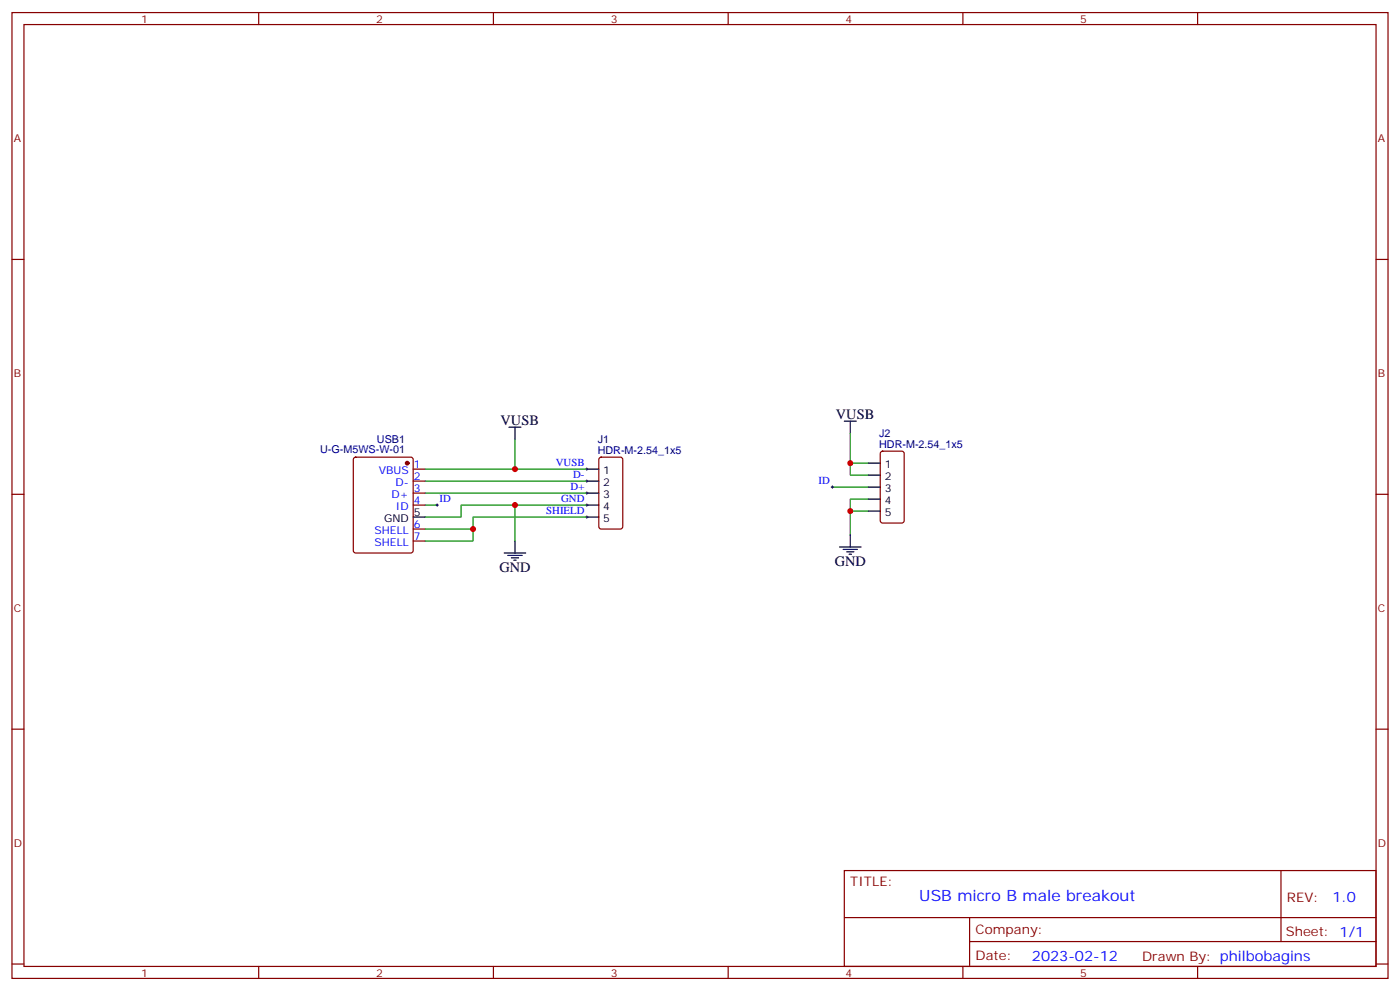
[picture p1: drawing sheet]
<svg xmlns="http://www.w3.org/2000/svg" width="412mm" height="292mm" viewBox="0 0 412 292" stroke-linecap="round" stroke-linejoin="round" font-family="sans-serif">
<g fill="none" stroke="#870000" stroke-width=".35">
<path d="M3.5 3.7h405.4v284.3h-405.4zM7.1 7.2h398.2v277.3h-398.2zM76.2 3.7v3.5M145.3 3.7v3.5M214.5 3.7v3.5M283.6 3.7v3.5M352.8 3.7v3.5M3.5 76.4h3.6M405.3 76.4h3.6M104.3 134.8l.5-.2h16.2l.7 .4v27.1l-.5 .7h-16.4l-.7-.5v-27zM121.7 138.1h3.5M176.6 134.8l.5-.2h5.6l.7 .4v20l-.4 .7-5.9 .1-.7-.5v-20z"/>
<path d="M259.5 133l.5-.2h5.6l.7 .5v20l-.4 .6-5.9 .1-.7-.5v-20zM3.5 145.5h3.6M121.7 141.6h3.5M121.7 145.2h3.5M121.7 148.7h3.5M121.7 155.8h3.5M121.7 159.3h3.5M405.3 145.5h3.6M3.5 214.7h3.6M405.3 214.7h3.6M248.7 256.3h156.6v28.2h-156.6zM377.3 256.3v20.9"/>
<path d="M248.7 270.1h156.5M285.6 277.2h119.6M285.6 270.1v14.2M3.5 283.8h3.6M76.2 284.5v3.5M145.3 284.5v3.5M214.5 284.5v3.5M283.6 284.5v3.5M352.8 284.5v3.5M405.3 283.8h3.6"/>
</g>
<g fill="none" stroke="#000" stroke-width=".35">
<path d="M149.9 125.8h3.6M151.7 125.8v3.5M172.9 138.1h3.5M248.7 124h3.5M250.5 124v3.5M255.8 136.3h3.5M255.8 139.9h3.5M121.7 152.2h3.5M151.7 159.3v3.5M172.9 141.6h3.5M172.9 145.2h3.5M172.9 148.7h3.5"/>
<path d="M172.9 152.2h3.5M250.5 157.5v3.5M255.8 143.4h3.5M255.8 146.9h3.5M255.8 150.5h3.5M148.5 162.8h6.4M149.6 163.5h4.2M150.6 164.2h2.2M151.3 164.9h.7M247.3 161h6.3M248.4 161.7h4.2M249.4 162.5h2.1"/>
<path d="M250.1 163.2h.7"/>
</g>
<g fill="none" stroke="#008700" stroke-width=".35">
<path d="M125.2 138.1h47.7M151.7 129.3v8.8M250.5 127.5v8.8h5.3M250.5 136.3v3.6h5.3M125.2 148.7h3.6M125.2 145.2h47.7M125.2 141.6h47.7M125.2 155.8h14.1M151.7 148.7v10.6M172.9 152.2h-33.6v7.1h-14.1M172.9 148.7h-37.1v3.5h-10.6M245.2 143.4h10.6"/>
<path d="M255.8 146.9h-5.3v3.6M255.8 150.5h-5.3v7"/>
</g>
<g fill="none" stroke="#000" stroke-width=".29">
<path d="M172.5 138.1h.7M172.9 137.8v.7M128.4 148.7h.7M128.8 148.3v.7M172.5 148.7h.7M172.5 152.2h.7M172.5 145.2h.7M172.5 141.6h.7M172.9 141.3v.7M172.9 144.8v.7M172.9 148.3v.7M172.9 151.9v.7"/>
<path d="M244.8 143.4h.7M245.2 143.1v.7"/>
</g>
<circle cx="119.9" cy="136.3" r=".53" fill="#870000" stroke="#870000" stroke-width=".35"/>
<g fill="#c00">
<circle cx="250.5" cy="150.5" r=".88"/>
<circle cx="151.7" cy="148.7" r=".88"/>
<circle cx="151.7" cy="138.1" r=".88"/>
<circle cx="139.3" cy="155.8" r=".88"/>
<circle cx="250.5" cy="136.3" r=".88"/>
</g>
<text font-size="4.6" fill="#00f" x="270.8" y="265.3">USB micro B male breakout</text>
<g font-size="4.2">
<text x="147.5" y="125.1">VUSB</text>
<text x="246.2" y="123.3">VUSB</text>
<text x="245.9" y="166.7">GND</text>
<text x="147.1" y="168.5">GND</text>
</g>
<g font-size="4.2" fill="#00f">
<text x="392.5" y="265.6">1.0</text>
<text x="304" y="282.9">2023-02-12</text>
</g>
<g font-size="3.9" fill="#800">
<text x="250.5" y="260.9">TITLE:</text>
<text x="379.1" y="265.6">REV:</text>
<text x="287.4" y="275.1">Company:</text>
<text x="378.7" y="275.7">Sheet: 1/1</text>
<text x="287.4" y="282.8">Date:</text>
<text x="336.4" y="282.8">Drawn By: philbobagins</text>
</g>
<g font-size="3.2" fill="#800">
<text x="41.6" y="6.7">1</text>
<text x="110.8" y="6.7">2</text>
<text x="179.9" y="6.7">3</text>
<text x="249.1" y="6.7">4</text>
<text x="318.2" y="6.7">5</text>
<text x="4.1" y="41.8">A</text>
<text x="405.9" y="41.8">A</text>
<text x="4.1" y="110.9">B</text>
<text x="405.9" y="110.9">B</text>
<text x="4.1" y="180.1">C</text>
<text x="405.9" y="180.1">C</text>
<text x="4.1" y="249.2">D</text>
<text x="405.9" y="249.2">D</text>
<text x="41.6" y="287.5">1</text>
<text x="110.8" y="287.5">2</text>
<text x="179.9" y="287.5">3</text>
<text x="249.1" y="287.5">4</text>
<text x="318.2" y="287.5">5</text>
</g>
<g font-size="3.2" fill="#000080">
<text x="111" y="130.5">USB1</text>
<text x="176.1" y="130.4">J1</text>
<text x="259" y="131.8">HDR-M-2.54_1x5</text>
<text x="259" y="128.6">J2</text>
<text x="94.3" y="133.4">U-G-M5WS-W-01</text>
<text x="176.1" y="133.5">HDR-M-2.54_1x5</text>
</g>
<g font-size="3.2" fill="#00f">
<text x="121.9" y="137.8">1</text>
<text x="163.7" y="137.2">VUSB</text>
<text x="111.6" y="139.5">VBUS</text>
<text x="116.5" y="143.1">D-</text>
<text x="121.9" y="141.3">2</text>
<text x="168.8" y="140.8">D-</text>
<text x="241.1" y="142.5">ID</text>
<text x="115.4" y="146.6">D+</text>
<text x="121.9" y="144.8">3</text>
<text x="121.9" y="148.3">4</text>
<text x="129.5" y="147.8">ID</text>
<text x="165.3" y="147.8">GND</text>
<text x="168.1" y="144.3">D+</text>
<text x="116.6" y="150.1">ID</text>
<text x="121.9" y="155.4">6</text>
<text x="160.9" y="151.3">SHIELD</text>
<text x="110.3" y="157.2">SHELL</text>
<text x="110.3" y="160.7">SHELL</text>
<text x="121.9" y="158.9">7</text>
</g>
<g font-size="3.2">
<text x="260.6" y="137.8">1</text>
<text x="177.7" y="139.5">1</text>
<text x="177.7" y="143.1">2</text>
<text x="260.6" y="141.3">2</text>
<text x="177.7" y="146.6">3</text>
<text x="260.6" y="144.8">3</text>
<text x="260.6" y="148.3">4</text>
<text x="113.1" y="153.6">GND</text>
<text x="121.9" y="151.9">5</text>
<text x="177.7" y="150.1">4</text>
<text x="177.7" y="153.6">5</text>
<text x="260.6" y="151.9">5</text>
</g>
</svg>
